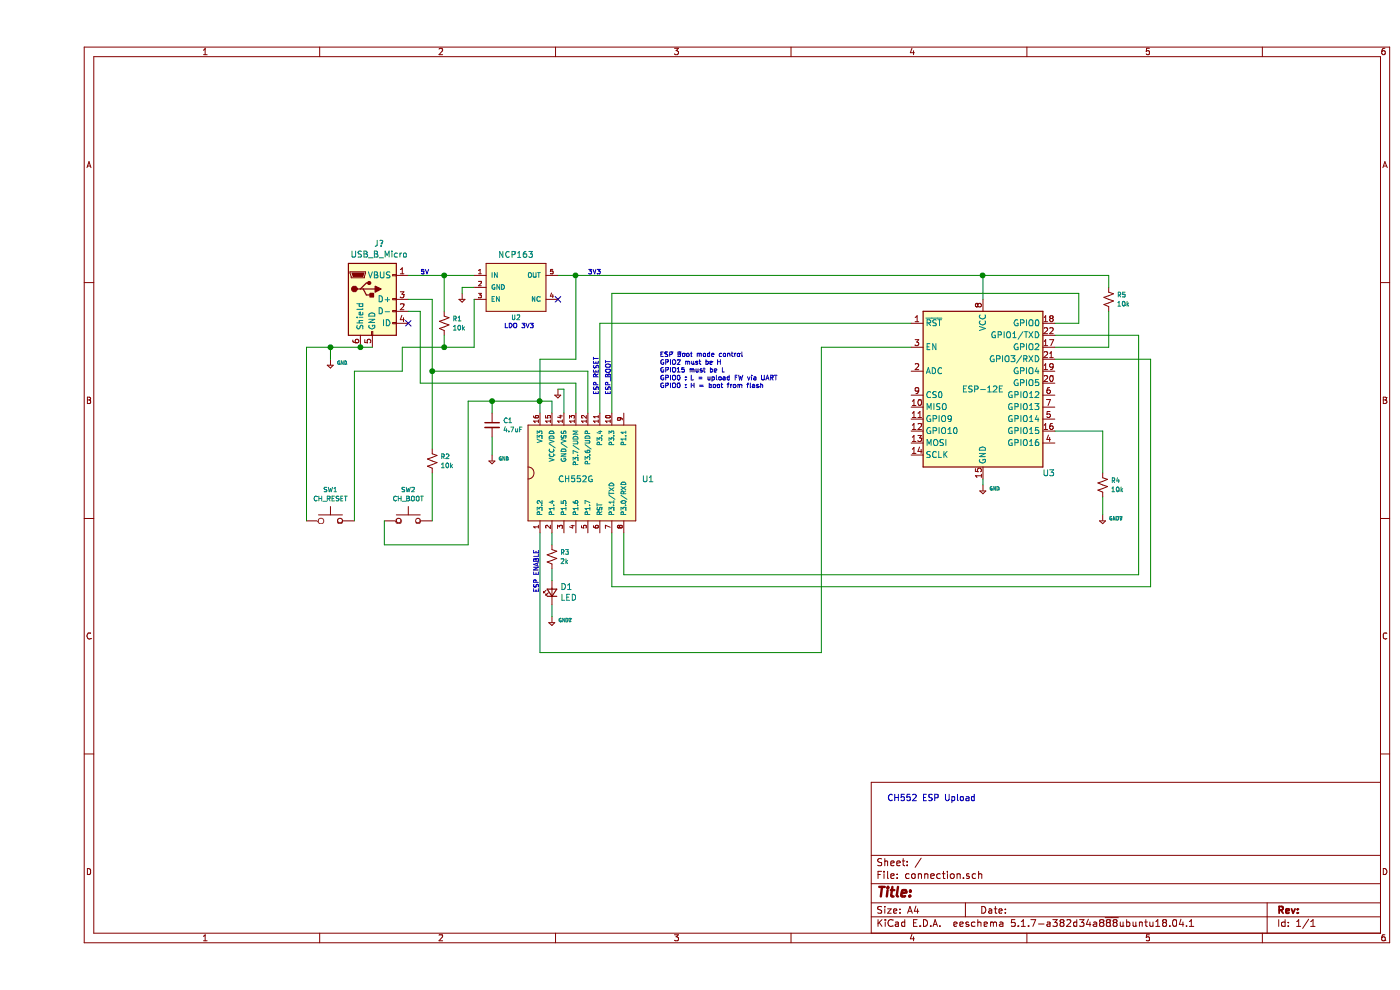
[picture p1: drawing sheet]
EESchema Schematic File Version 4
EELAYER 30 0
EELAYER END
$Descr A4 11693 8268
encoding utf-8
Sheet 1 1
Title ""
Date ""
Rev ""
Comp ""
Comment1 ""
Comment2 ""
Comment3 ""
Comment4 ""
$EndDescr
$Comp
L User:CH552G U1
U 1 1
P 4550 3950
F 0 "U1" H 5050 3900 50  0000 L CNN
F 1 "CH552G" H 4350 3900 50  0000 L CNN
F 2 "" H 4550 3950 50  0001 C CNN
F 3 "" H 4550 3950 50  0001 C CNN
	1    4550 3950
	1    0    0    -1  
$EndComp
$Comp
L Connector:USB_B_Micro J?
U 1 1
P 2800 2500
F 0 "J?" H 2857 2967 50  0000 C CNN
F 1 "USB_B_Micro" H 2857 2876 50  0000 C CNN
F 2 "" H 2950 2450 50  0001 C CNN
F 3 "~" H 2950 2450 50  0001 C CNN
	1    2800 2500
	1    0    0    -1  
$EndComp
$Comp
L User:NCP163 U2
U 1 1
P 4000 2400
F 0 "U2" H 4000 2150 39  0000 C CNN
F 1 "NCP163" H 4000 2674 50  0000 C CNN
F 2 "" H 4000 2400 50  0001 C CNN
F 3 "" H 4000 2400 50  0001 C CNN
	1    4000 2400
	1    0    0    -1  
$EndComp
Wire Wire Line
	3100 2300 3400 2300
$Comp
L Device:R_Small_US R1
U 1 1
P 3400 2700
F 0 "R1" H 3468 2738 39  0000 L CNN
F 1 "10k" H 3468 2663 39  0000 L CNN
F 2 "" H 3400 2700 50  0001 C CNN
F 3 "~" H 3400 2700 50  0001 C CNN
	1    3400 2700
	1    0    0    -1  
$EndComp
Wire Wire Line
	3400 2600 3400 2300
Connection ~ 3400 2300
Wire Wire Line
	3400 2300 3650 2300
Wire Wire Line
	3400 2800 3400 2900
Wire Wire Line
	4300 3350 4300 3450
Wire Wire Line
	4200 3450 4200 3350
Connection ~ 4200 3350
Wire Wire Line
	4200 3350 4300 3350
Wire Wire Line
	3650 2500 3650 2900
Wire Wire Line
	3650 2900 3400 2900
NoConn ~ 3100 2700
$Comp
L User:GND_TINY GND
U 1 1
P 2450 2900
F 0 "GND" H 2503 2771 28  0000 L CNN
F 1 "GND_TINY" H 2450 3000 50  0001 C CNN
F 2 "" H 2450 2900 28  0001 C CNN
F 3 "" H 2400 3000 50  0001 C CNN
	1    2450 2900
	1    0    0    -1  
$EndComp
Wire Wire Line
	2700 2900 2800 2900
Wire Wire Line
	3100 2500 3300 2500
Wire Wire Line
	3300 2500 3300 3100
Wire Wire Line
	4600 3100 4600 3450
Wire Wire Line
	3100 2600 3200 2600
Wire Wire Line
	3200 2600 3200 3200
Wire Wire Line
	3200 3200 4500 3200
Wire Wire Line
	4500 3200 4500 3450
$Comp
L User:GND_TINY GND
U 1 1
P 4350 3150
F 0 "GND" V 4350 2850 28  0001 L CNN
F 1 "GND_TINY" H 4350 3250 50  0001 C CNN
F 2 "" H 4350 3150 28  0001 C CNN
F 3 "" H 4300 3250 50  0001 C CNN
	1    4350 3150
	1    0    0    -1  
$EndComp
Wire Wire Line
	4350 3250 4400 3250
Wire Wire Line
	4400 3250 4400 3450
$Comp
L RF_Module:ESP-12E U3
U 1 1
P 7900 3300
F 0 "U3" H 8450 2650 50  0000 C CNN
F 1 "ESP-12E" H 7900 3350 50  0000 C CNN
F 2 "RF_Module:ESP-12E" H 7900 3300 50  0001 C CNN
F 3 "http://wiki.ai-thinker.com/_media/esp8266/esp8266_series_modules_user_manual_v1.1.pdf" H 7550 3400 50  0001 C CNN
	1    7900 3300
	1    0    0    -1  
$EndComp
Wire Wire Line
	4800 4450 4800 4900
Wire Wire Line
	4800 4900 9300 4900
Wire Wire Line
	9300 4900 9300 3000
Wire Wire Line
	9300 3000 8500 3000
Wire Wire Line
	4900 4450 4900 4800
Wire Wire Line
	4900 4800 9200 4800
Wire Wire Line
	9200 4800 9200 2800
Wire Wire Line
	9200 2800 8500 2800
$Comp
L User:GND_TINY GND
U 1 1
P 7900 3950
F 0 "GND" H 7953 3821 28  0000 L CNN
F 1 "GND_TINY" H 7900 4050 50  0001 C CNN
F 2 "" H 7900 3950 28  0001 C CNN
F 3 "" H 7850 4050 50  0001 C CNN
	1    7900 3950
	1    0    0    -1  
$EndComp
Wire Wire Line
	7900 4050 7900 4000
$Comp
L Device:C_Small C1
U 1 1
P 3800 3550
F 0 "C1" H 3892 3588 39  0000 L CNN
F 1 "4.7uF" H 3892 3513 39  0000 L CNN
F 2 "" H 3800 3550 50  0001 C CNN
F 3 "~" H 3800 3550 50  0001 C CNN
	1    3800 3550
	1    0    0    -1  
$EndComp
Wire Wire Line
	3800 3450 3800 3350
$Comp
L User:GND_TINY GND
U 1 1
P 3800 3700
F 0 "GND" H 3853 3571 28  0000 L CNN
F 1 "GND_TINY" H 3800 3800 50  0001 C CNN
F 2 "" H 3800 3700 28  0001 C CNN
F 3 "" H 3750 3800 50  0001 C CNN
	1    3800 3700
	1    0    0    -1  
$EndComp
Wire Wire Line
	3800 3800 3800 3650
Wire Wire Line
	3800 3350 4200 3350
NoConn ~ 4350 2500
Wire Wire Line
	4200 3350 4200 3000
Wire Wire Line
	4200 3000 4500 3000
Wire Wire Line
	4500 3000 4500 2300
Wire Wire Line
	4500 2300 4350 2300
$Comp
L Switch:SW_Push SW1
U 1 1
P 2450 4350
F 0 "SW1" H 2450 4611 39  0000 C CNN
F 1 "CH_RESET" H 2450 4536 39  0000 C CNN
F 2 "" H 2450 4550 50  0001 C CNN
F 3 "~" H 2450 4550 50  0001 C CNN
	1    2450 4350
	1    0    0    -1  
$EndComp
$Comp
L User:GND_TINY GND?
U 1 1
P 3550 2350
F 0 "GND?" H 3603 2221 28  0001 L CNN
F 1 "GND_TINY" H 3550 2450 50  0001 C CNN
F 2 "" H 3550 2350 28  0001 C CNN
F 3 "" H 3500 2450 50  0001 C CNN
	1    3550 2350
	1    0    0    -1  
$EndComp
$Comp
L Switch:SW_Push SW2
U 1 1
P 3100 4350
F 0 "SW2" H 3100 4611 39  0000 C CNN
F 1 "CH_BOOT" H 3100 4536 39  0000 C CNN
F 2 "" H 3100 4550 50  0001 C CNN
F 3 "~" H 3100 4550 50  0001 C CNN
	1    3100 4350
	1    0    0    -1  
$EndComp
$Comp
L Device:R_Small_US R2
U 1 1
P 3300 3850
F 0 "R2" H 3368 3888 39  0000 L CNN
F 1 "10k" H 3368 3813 39  0000 L CNN
F 2 "" H 3300 3850 50  0001 C CNN
F 3 "~" H 3300 3850 50  0001 C CNN
	1    3300 3850
	1    0    0    -1  
$EndComp
Wire Wire Line
	3300 4350 3300 3950
Connection ~ 3800 3350
Connection ~ 2700 2900
Wire Wire Line
	3050 3100 3050 2900
Wire Wire Line
	3050 2900 3400 2900
Connection ~ 3400 2900
Wire Wire Line
	2650 4350 2650 3100
Wire Wire Line
	2650 3100 3050 3100
Wire Wire Line
	2250 4350 2250 2900
Wire Wire Line
	2250 2900 2450 2900
Wire Wire Line
	2450 3000 2450 2900
Connection ~ 2450 2900
Wire Wire Line
	2450 2900 2700 2900
Text Notes 3900 2750 0    39   ~ 0
LDO 3V3
Wire Wire Line
	3600 3350 3800 3350
Wire Wire Line
	3300 3100 3300 3750
Connection ~ 3300 3100
Wire Wire Line
	3300 3100 4600 3100
Wire Wire Line
	2900 4350 2900 4550
Wire Wire Line
	2900 4550 3600 4550
Wire Wire Line
	3600 4550 3600 3350
Wire Wire Line
	3650 2400 3550 2400
Wire Wire Line
	3550 2400 3550 2450
Wire Wire Line
	4500 2300 7900 2300
Wire Wire Line
	7900 2300 7900 2500
Connection ~ 4500 2300
$Comp
L Device:R_Small_US R3
U 1 1
P 4300 4650
F 0 "R3" H 4368 4688 39  0000 L CNN
F 1 "2k" H 4368 4613 39  0000 L CNN
F 2 "" H 4300 4650 50  0001 C CNN
F 3 "~" H 4300 4650 50  0001 C CNN
	1    4300 4650
	1    0    0    -1  
$EndComp
Wire Wire Line
	4300 4850 4300 4750
Wire Wire Line
	4300 4450 4300 4550
$Comp
L Device:LED_Small D1
U 1 1
P 4300 4950
F 0 "D1" V 4346 4880 50  0000 R CNN
F 1 "LED" V 4255 4880 50  0000 R CNN
F 2 "" V 4300 4950 50  0001 C CNN
F 3 "~" V 4300 4950 50  0001 C CNN
	1    4300 4950
	0    -1   -1   0   
$EndComp
$Comp
L User:GND_TINY GND?
U 1 1
P 4300 5050
F 0 "GND?" H 4353 4921 28  0000 L CNN
F 1 "GND_TINY" H 4300 5150 50  0001 C CNN
F 2 "" H 4300 5050 28  0001 C CNN
F 3 "" H 4250 5150 50  0001 C CNN
	1    4300 5050
	1    0    0    -1  
$EndComp
Wire Wire Line
	4300 5150 4300 5050
Wire Wire Line
	4200 4450 4200 5450
Wire Wire Line
	4200 5450 6550 5450
Wire Wire Line
	6550 5450 6550 2900
Wire Wire Line
	6550 2900 7300 2900
Text Notes 4200 4950 1    39   ~ 0
ESP ENABLE
Wire Wire Line
	7300 2700 4700 2700
Wire Wire Line
	4700 2700 4700 3450
Text Notes 4700 3300 1    39   ~ 0
ESP RESET
Wire Wire Line
	8500 2700 8700 2700
Wire Wire Line
	8700 2700 8700 2450
Wire Wire Line
	8700 2450 4800 2450
Wire Wire Line
	4800 2450 4800 3450
Text Notes 4800 3300 1    39   ~ 0
ESP_BOOT
$Comp
L Device:R_Small_US R4
U 1 1
P 8900 4050
F 0 "R4" H 8968 4088 39  0000 L CNN
F 1 "10k" H 8968 4013 39  0000 L CNN
F 2 "" H 8900 4050 50  0001 C CNN
F 3 "~" H 8900 4050 50  0001 C CNN
	1    8900 4050
	1    0    0    -1  
$EndComp
Wire Wire Line
	8900 3600 8900 3950
Wire Wire Line
	8500 3600 8900 3600
$Comp
L User:GND_TINY GND?
U 1 1
P 8900 4200
F 0 "GND?" H 8953 4071 28  0000 L CNN
F 1 "GND_TINY" H 8900 4300 50  0001 C CNN
F 2 "" H 8900 4200 28  0001 C CNN
F 3 "" H 8850 4300 50  0001 C CNN
	1    8900 4200
	1    0    0    -1  
$EndComp
Wire Wire Line
	8900 4150 8900 4300
$Comp
L Device:R_Small_US R5
U 1 1
P 8950 2500
F 0 "R5" H 9018 2538 39  0000 L CNN
F 1 "10k" H 9018 2463 39  0000 L CNN
F 2 "" H 8950 2500 50  0001 C CNN
F 3 "~" H 8950 2500 50  0001 C CNN
	1    8950 2500
	1    0    0    -1  
$EndComp
Wire Wire Line
	8950 2300 8950 2400
Wire Wire Line
	7900 2300 8950 2300
Connection ~ 7900 2300
Wire Wire Line
	8500 2900 8950 2900
Wire Wire Line
	8950 2600 8950 2900
Text Notes 5200 3250 0    39   ~ 0
ESP Boot mode control\nGPIO2 must be H\nGPIO15 must be L\nGPIO0 : L = upload FW via UART\nGPIO0 : H = boot from flash
Text Notes 4600 2300 0    39   ~ 0
3V3
Text Notes 3200 2300 0    39   ~ 0
5V
Text Notes 7100 6700 0    51   ~ 0
CH552 ESP Upload
$EndSCHEMATC
